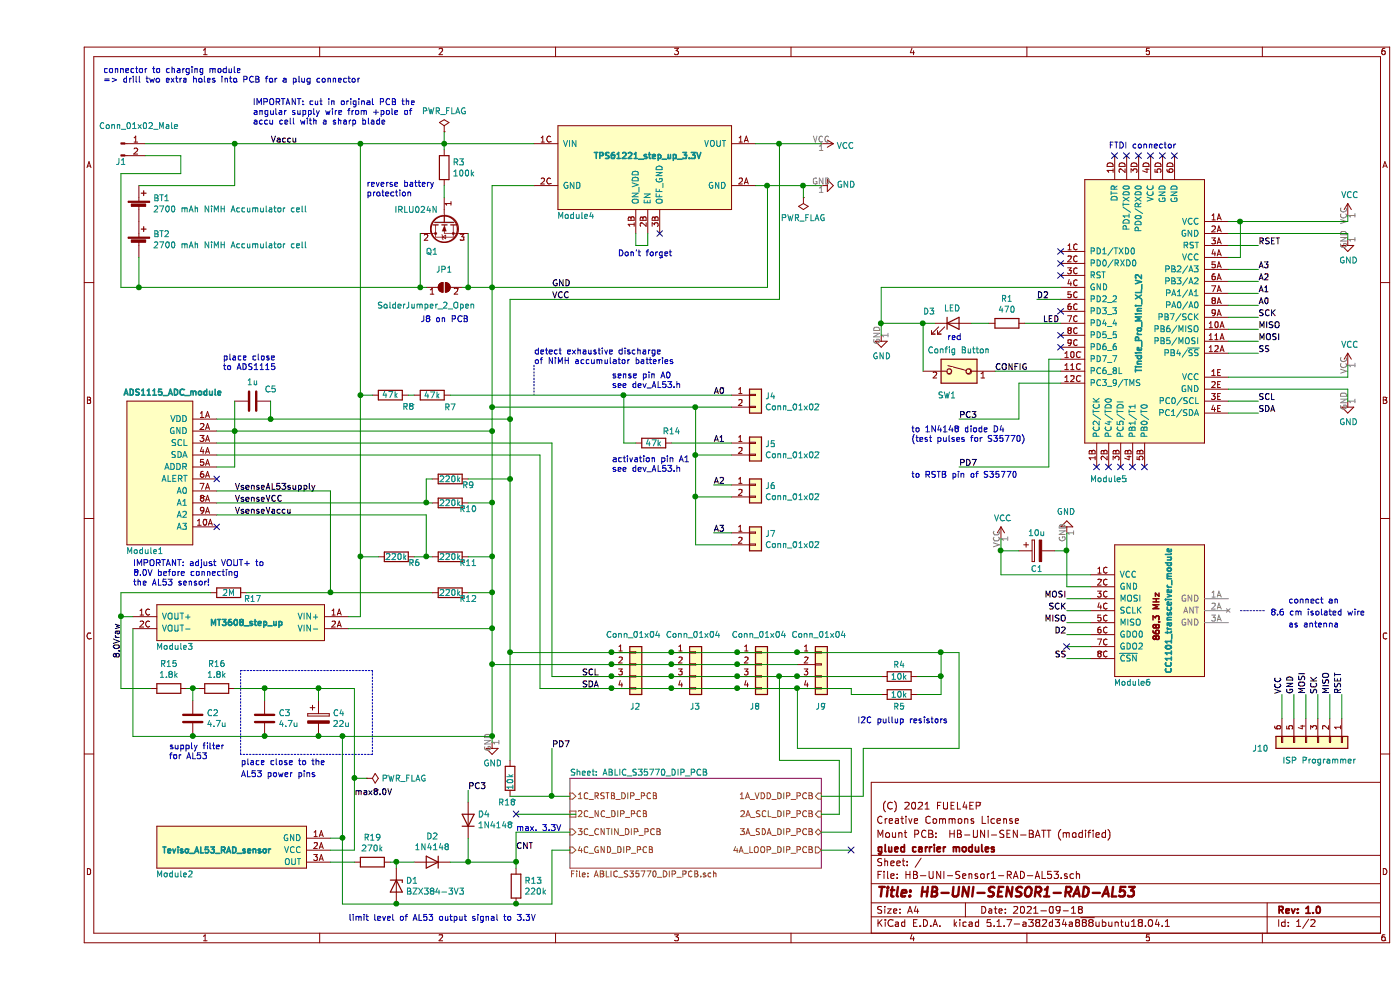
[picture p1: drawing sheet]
EESchema Schematic File Version 4
EELAYER 30 0
EELAYER END
$Descr A4 11693 8268
encoding utf-8
Sheet 1 2
Title "HB-UNI-SENSOR1-RAD-AL53"
Date "2021-09-18"
Rev "1.0"
Comp "glued carrier modules"
Comment1 "Mount PCB:  HB-UNI-SEN-BATT (modified)"
Comment2 "Creative Commons License"
Comment3 " (C) 2021 FUEL4EP"
Comment4 ""
$EndDescr
$Comp
L FUEL4EP:Tindie_Pro_Mini_XL_V2 Module5
U 1 1
P 8750 3700
F 0 "Module5" H 8950 3400 50  0000 C CNN
F 1 "Tindie_Pro_Mini_XL_V2" V 9200 4700 50  0000 C CNB
F 2 "" H 8400 3900 50  0001 C CNN
F 3 "https://www.tindie.com/products/prominimicros/pro-mini-xl-v2-atmega-1284p/" H 8400 3900 50  0001 C CNN
	1    8750 3700
	1    0    0    -1  
$EndComp
$Sheet
S 4450 6500 2100 750 
U 6145C83E
F0 "ABLIC_S35770_DIP_PCB" 50
F1 "ABLIC_S35770_DIP_PCB.sch" 50
F2 "1C_RSTB_DIP_PCB" I L 4450 6650 50 
F3 "2C_NC_DIP_PCB" U L 4450 6800 50 
F4 "3C_CNTIN_DIP_PCB" I L 4450 6950 50 
F5 "4C_GND_DIP_PCB" I L 4450 7100 50 
F6 "1A_VDD_DIP_PCB" I R 6550 6650 50 
F7 "2A_SCL_DIP_PCB" I R 6550 6800 50 
F8 "3A_SDA_DIP_PCB" B R 6550 6950 50 
F9 "4A_LOOP_DIP_PCB" O R 6550 7100 50 
$EndSheet
$Comp
L FUEL4EP:ADS1115_ADC_module Module1
U 1 1
P 750 4550
F 0 "Module1" H 900 4500 50  0000 C CNN
F 1 "ADS1115_ADC_module" H 1133 5824 50  0000 C CNB
F 2 "" H 900 4450 50  0001 C CNN
F 3 "https://www.ti.com/lit/ds/symlink/ads1115.pdf" H 900 4450 50  0001 C CNN
	1    750  4550
	1    0    0    -1  
$EndComp
$Comp
L FUEL4EP:MT3608_step_up Module3
U 1 1
P 2000 5050
F 0 "Module3" H 1150 4700 50  0000 C CNN
F 1 "MT3608_step_up" H 1750 4900 50  0000 C CNB
F 2 "" H 1150 4650 50  0001 C CNN
F 3 "https://www.olimex.com/Products/Breadboarding/BB-PWR-3608/resources/MT3608.pdf" H 1150 4650 50  0001 C CNN
	1    2000 5050
	1    0    0    -1  
$EndComp
$Comp
L FUEL4EP:TPS61221_step_up_3.3V Module4
U 1 1
P 4350 1750
F 0 "Module4" H 4500 1700 50  0000 C CNN
F 1 "TPS61221_step_up_3.3V" H 5100 2200 50  0000 C CNB
F 2 "" H 4500 2600 50  0001 C CNN
F 3 "https://www.ti.com/lit/ds/symlink/tps61221.pdf" H 4500 2600 50  0001 C CNN
	1    4350 1750
	1    0    0    -1  
$EndComp
$Comp
L FUEL4EP:Teviso_AL53_RAD_sensor Module2
U 1 1
P 1000 7250
F 0 "Module2" H 1150 7200 50  0000 C CNN
F 1 "Teviso_AL53_RAD_sensor" H 1500 7400 50  0000 C CNB
F 2 "" H 1050 7200 50  0001 C CNN
F 3 "https://www.teviso.com/file/pdf/al53-data-specification.pdf" H 1050 7200 50  0001 C CNN
	1    1000 7250
	1    0    0    -1  
$EndComp
$Comp
L Connector_Generic:Conn_01x02 J4
U 1 1
P 6000 3300
F 0 "J4" H 6080 3292 50  0000 L CNN
F 1 "Conn_01x02" H 6080 3201 50  0000 L CNN
F 2 "" H 6000 3300 50  0001 C CNN
F 3 "~" H 6000 3300 50  0001 C CNN
	1    6000 3300
	1    0    0    -1  
$EndComp
$Comp
L Connector_Generic:Conn_01x02 J5
U 1 1
P 6000 3700
F 0 "J5" H 6080 3692 50  0000 L CNN
F 1 "Conn_01x02" H 6080 3601 50  0000 L CNN
F 2 "" H 6000 3700 50  0001 C CNN
F 3 "~" H 6000 3700 50  0001 C CNN
	1    6000 3700
	1    0    0    -1  
$EndComp
$Comp
L Connector_Generic:Conn_01x02 J6
U 1 1
P 6000 4050
F 0 "J6" H 6080 4042 50  0000 L CNN
F 1 "Conn_01x02" H 6080 3951 50  0000 L CNN
F 2 "" H 6000 4050 50  0001 C CNN
F 3 "~" H 6000 4050 50  0001 C CNN
	1    6000 4050
	1    0    0    -1  
$EndComp
$Comp
L Connector_Generic:Conn_01x02 J7
U 1 1
P 6000 4450
F 0 "J7" H 6080 4442 50  0000 L CNN
F 1 "Conn_01x02" H 6080 4351 50  0000 L CNN
F 2 "" H 6000 4450 50  0001 C CNN
F 3 "~" H 6000 4450 50  0001 C CNN
	1    6000 4450
	1    0    0    -1  
$EndComp
$Comp
L Connector_Generic:Conn_01x04 J2
U 1 1
P 5000 5550
F 0 "J2" H 4950 5200 50  0000 L CNN
F 1 "Conn_01x04" H 4750 5800 50  0000 L CNN
F 2 "" H 5000 5550 50  0001 C CNN
F 3 "~" H 5000 5550 50  0001 C CNN
	1    5000 5550
	1    0    0    -1  
$EndComp
$Comp
L Connector_Generic:Conn_01x04 J3
U 1 1
P 5500 5550
F 0 "J3" H 5450 5200 50  0000 L CNN
F 1 "Conn_01x04" H 5250 5800 50  0000 L CNN
F 2 "" H 5500 5550 50  0001 C CNN
F 3 "~" H 5500 5550 50  0001 C CNN
	1    5500 5550
	1    0    0    -1  
$EndComp
$Comp
L Connector_Generic:Conn_01x04 J8
U 1 1
P 6050 5550
F 0 "J8" H 5950 5200 50  0000 L CNN
F 1 "Conn_01x04" H 5800 5800 50  0000 L CNN
F 2 "" H 6050 5550 50  0001 C CNN
F 3 "~" H 6050 5550 50  0001 C CNN
	1    6050 5550
	1    0    0    -1  
$EndComp
$Comp
L Connector_Generic:Conn_01x04 J9
U 1 1
P 6550 5550
F 0 "J9" H 6500 5200 50  0000 L CNN
F 1 "Conn_01x04" H 6300 5800 50  0000 L CNN
F 2 "" H 6550 5550 50  0001 C CNN
F 3 "~" H 6550 5550 50  0001 C CNN
	1    6550 5550
	1    0    0    -1  
$EndComp
$Comp
L Device:LED D3
U 1 1
P 7650 2700
F 0 "D3" H 7450 2800 50  0000 C CNN
F 1 "LED" H 7643 2826 50  0000 C CNN
F 2 "" H 7650 2700 50  0001 C CNN
F 3 "~" H 7650 2700 50  0001 C CNN
	1    7650 2700
	1    0    0    -1  
$EndComp
$Comp
L Device:Battery_Cell BT1
U 1 1
P 850 1750
F 0 "BT1" H 968 1846 50  0000 L CNN
F 1 "2700 mAh NiMH Accumulator cell" H 968 1755 50  0000 L CNN
F 2 "" V 850 1810 50  0001 C CNN
F 3 "~" V 850 1810 50  0001 C CNN
	1    850  1750
	1    0    0    -1  
$EndComp
$Comp
L Device:Battery_Cell BT2
U 1 1
P 850 2050
F 0 "BT2" H 968 2146 50  0000 L CNN
F 1 "2700 mAh NiMH Accumulator cell" H 968 2055 50  0000 L CNN
F 2 "" V 850 2110 50  0001 C CNN
F 3 "~" V 850 2110 50  0001 C CNN
	1    850  2050
	1    0    0    -1  
$EndComp
$Comp
L Device:R R1
U 1 1
P 8100 2700
F 0 "R1" V 7893 2700 50  0000 C CNN
F 1 "470" V 7984 2700 50  0000 C CNN
F 2 "" V 8030 2700 50  0001 C CNN
F 3 "~" H 8100 2700 50  0001 C CNN
	1    8100 2700
	0    1    1    0   
$EndComp
Wire Wire Line
	7950 2700 7800 2700
$Comp
L power:GND #PWR0101
U 1 1
P 7050 2800
F 0 "#PWR0101" H 7050 2550 50  0001 C CNN
F 1 "GND" H 7055 2627 50  0000 C CNN
F 2 "" H 7050 2800 50  0001 C CNN
F 3 "" H 7050 2800 50  0001 C CNN
	1    7050 2800
	1    0    0    -1  
$EndComp
Wire Wire Line
	7500 2700 7400 2700
Wire Wire Line
	7050 2700 7050 2800
Text Notes 7600 2850 0    50   ~ 0
red
$Comp
L Switch:SW_DIP_x01 SW1
U 1 1
P 7700 3100
F 0 "SW1" H 7800 2900 50  0000 C CNN
F 1 "Config Button" H 7700 3276 50  0000 C CNN
F 2 "" H 7700 3100 50  0001 C CNN
F 3 "~" H 7700 3100 50  0001 C CNN
	1    7700 3100
	-1   0    0    -1  
$EndComp
Wire Wire Line
	7400 3100 7400 2700
Connection ~ 7400 2700
Wire Wire Line
	7400 2700 7050 2700
Wire Wire Line
	8350 2500 8550 2500
Wire Wire Line
	8550 2700 8250 2700
Wire Wire Line
	8550 3100 8000 3100
Text Label 8000 3100 0    50   ~ 0
CONFIG
Text Label 8400 2700 0    50   ~ 0
LED
Wire Wire Line
	4800 5450 5300 5450
Wire Wire Line
	5850 5450 6350 5450
Wire Wire Line
	5850 5450 5300 5450
Connection ~ 5850 5450
Connection ~ 5300 5450
Wire Wire Line
	4800 5550 5300 5550
Wire Wire Line
	5300 5550 5850 5550
Connection ~ 5300 5550
Wire Wire Line
	5850 5550 6350 5550
Connection ~ 5850 5550
Wire Wire Line
	4800 5650 5300 5650
Wire Wire Line
	5300 5650 5850 5650
Connection ~ 5300 5650
Wire Wire Line
	5850 5650 6200 5650
Connection ~ 5850 5650
Wire Wire Line
	4800 5750 5300 5750
Wire Wire Line
	5300 5750 5850 5750
Connection ~ 5300 5750
Wire Wire Line
	5850 5750 6350 5750
Connection ~ 5850 5750
$Comp
L Connector:Conn_01x02_Male J1
U 1 1
P 700 1200
F 0 "J1" H 700 1050 50  0000 C CNN
F 1 "Conn_01x02_Male" H 850 1350 50  0000 C CNN
F 2 "" H 700 1200 50  0001 C CNN
F 3 "~" H 700 1200 50  0001 C CNN
	1    700  1200
	1    0    0    -1  
$EndComp
Wire Wire Line
	850  2150 850  2400
Wire Wire Line
	850  2400 700  2400
Wire Wire Line
	700  2400 700  1450
Wire Wire Line
	700  1450 1200 1450
Wire Wire Line
	1200 1450 1200 1300
Wire Wire Line
	1200 1300 900  1300
Wire Wire Line
	900  1200 1650 1200
Wire Wire Line
	1650 1550 850  1550
$Comp
L Device:R R4
U 1 1
P 7200 5650
F 0 "R4" V 7100 5650 50  0000 C CNN
F 1 "10k" V 7200 5650 50  0000 C CNN
F 2 "" V 7130 5650 50  0001 C CNN
F 3 "~" H 7200 5650 50  0001 C CNN
	1    7200 5650
	0    1    1    0   
$EndComp
$Comp
L Device:R R5
U 1 1
P 7200 5800
F 0 "R5" V 7300 5800 50  0000 C CNN
F 1 "10k" V 7200 5800 50  0000 C CNN
F 2 "" V 7130 5800 50  0001 C CNN
F 3 "~" H 7200 5800 50  0001 C CNN
	1    7200 5800
	0    1    1    0   
$EndComp
Wire Wire Line
	6350 5750 6800 5750
Wire Wire Line
	6800 5750 6800 5800
Wire Wire Line
	6800 5800 7050 5800
Connection ~ 6350 5750
Wire Wire Line
	6350 5650 7050 5650
Connection ~ 6350 5650
Wire Wire Line
	7350 5800 7550 5800
Wire Wire Line
	7550 5800 7550 5650
Wire Wire Line
	7550 5450 6350 5450
Connection ~ 6350 5450
Wire Wire Line
	7350 5650 7550 5650
Connection ~ 7550 5650
Wire Wire Line
	7550 5650 7550 5450
Text Notes 6850 6050 0    50   ~ 0
I2C pullup resistors
Wire Wire Line
	4800 5650 4300 5650
Connection ~ 4800 5650
Connection ~ 4800 5750
Text Label 4550 5750 0    50   ~ 0
SDA
Text Label 4550 5650 0    50   ~ 0
SCL
$Comp
L power:GND #PWR0102
U 1 1
P 3800 6200
F 0 "#PWR0102" H 3800 5950 50  0001 C CNN
F 1 "GND" H 3805 6027 50  0000 C CNN
F 2 "" H 3800 6200 50  0001 C CNN
F 3 "" H 3800 6200 50  0001 C CNN
	1    3800 6200
	1    0    0    -1  
$EndComp
$Comp
L Device:Q_NMOS_GDS Q1
U 1 1
P 3400 1850
F 0 "Q1" V 3650 1900 50  0000 L CNN
F 1 "IRLU024N" V 3300 1900 50  0000 L CNN
F 2 "" H 3600 1950 50  0001 C CNN
F 3 "~" H 3400 1850 50  0001 C CNN
	1    3400 1850
	0    -1   1    0   
$EndComp
$Comp
L Diode:BZX384-xxx D1
U 1 1
P 3000 7400
F 0 "D1" V 2954 7480 50  0000 L CNN
F 1 "BZX384-3V3" V 3045 7480 50  0000 L CNN
F 2 "Diode_SMD:D_SOD-323" H 3000 7225 50  0001 C CNN
F 3 "https://assets.nexperia.com/documents/data-sheet/BZX384_SERIES.pdf" H 3000 7400 50  0001 C CNN
	1    3000 7400
	0    1    1    0   
$EndComp
$Comp
L Diode:1N4148 D2
U 1 1
P 3300 7200
F 0 "D2" H 3300 7417 50  0000 C CNN
F 1 "1N4148" H 3300 7326 50  0000 C CNN
F 2 "Diode_THT:D_DO-35_SOD27_P7.62mm_Horizontal" H 3300 7025 50  0001 C CNN
F 3 "https://assets.nexperia.com/documents/data-sheet/1N4148_1N4448.pdf" H 3300 7200 50  0001 C CNN
	1    3300 7200
	-1   0    0    -1  
$EndComp
$Comp
L Device:R R15
U 1 1
P 1100 5750
F 0 "R15" V 893 5750 50  0000 C CNN
F 1 "1.8k" V 984 5750 50  0000 C CNN
F 2 "" V 1030 5750 50  0001 C CNN
F 3 "~" H 1100 5750 50  0001 C CNN
	1    1100 5750
	0    1    1    0   
$EndComp
$Comp
L Device:R R16
U 1 1
P 1500 5750
F 0 "R16" V 1293 5750 50  0000 C CNN
F 1 "1.8k" V 1384 5750 50  0000 C CNN
F 2 "" V 1430 5750 50  0001 C CNN
F 3 "~" H 1500 5750 50  0001 C CNN
	1    1500 5750
	0    1    1    0   
$EndComp
$Comp
L Device:C C2
U 1 1
P 1300 6000
F 0 "C2" H 1415 6046 50  0000 L CNN
F 1 "4.7u" H 1415 5955 50  0000 L CNN
F 2 "" H 1338 5850 50  0001 C CNN
F 3 "~" H 1300 6000 50  0001 C CNN
	1    1300 6000
	1    0    0    -1  
$EndComp
$Comp
L Device:C C3
U 1 1
P 1900 6000
F 0 "C3" H 2015 6046 50  0000 L CNN
F 1 "4.7u" H 2015 5955 50  0000 L CNN
F 2 "" H 1938 5850 50  0001 C CNN
F 3 "~" H 1900 6000 50  0001 C CNN
	1    1900 6000
	1    0    0    -1  
$EndComp
$Comp
L Device:CP C4
U 1 1
P 2350 6000
F 0 "C4" H 2468 6046 50  0000 L CNN
F 1 "22u" H 2468 5955 50  0000 L CNN
F 2 "" H 2388 5850 50  0001 C CNN
F 3 "~" H 2350 6000 50  0001 C CNN
	1    2350 6000
	1    0    0    -1  
$EndComp
$Comp
L Device:R R13
U 1 1
P 4000 7400
F 0 "R13" H 4070 7446 50  0000 L CNN
F 1 "220k" H 4070 7355 50  0000 L CNN
F 2 "" V 3930 7400 50  0001 C CNN
F 3 "~" H 4000 7400 50  0001 C CNN
	1    4000 7400
	1    0    0    -1  
$EndComp
Wire Wire Line
	2950 7200 3000 7200
Wire Wire Line
	3000 7250 3000 7200
Connection ~ 3000 7200
Wire Wire Line
	3000 7200 3150 7200
Wire Wire Line
	3450 7200 3600 7200
Wire Wire Line
	4000 7200 4000 6950
Wire Wire Line
	4000 6950 4450 6950
Wire Wire Line
	4000 7250 4000 7200
Connection ~ 4000 7200
Wire Wire Line
	4450 7100 4300 7100
Wire Wire Line
	4300 7100 4300 7550
Wire Wire Line
	4300 7550 4000 7550
Wire Wire Line
	3000 7550 2550 7550
Wire Wire Line
	2550 7550 2550 7000
Wire Wire Line
	2550 7000 2450 7000
Wire Wire Line
	3000 7550 4000 7550
Connection ~ 3000 7550
Connection ~ 4000 7550
$Comp
L Device:R R19
U 1 1
P 2800 7200
F 0 "R19" V 2593 7200 50  0000 C CNN
F 1 "270k" V 2684 7200 50  0000 C CNN
F 2 "" V 2730 7200 50  0001 C CNN
F 3 "~" H 2800 7200 50  0001 C CNN
	1    2800 7200
	0    1    1    0   
$EndComp
Wire Wire Line
	1250 5750 1300 5750
Wire Wire Line
	1300 5850 1300 5750
Connection ~ 1300 5750
Wire Wire Line
	1300 5750 1350 5750
Wire Wire Line
	2550 6150 2350 6150
Connection ~ 2550 7000
Wire Wire Line
	2350 6150 1900 6150
Connection ~ 2350 6150
Wire Wire Line
	1900 6150 1300 6150
Connection ~ 1900 6150
Wire Wire Line
	800  5250 800  6150
Wire Wire Line
	800  6150 1300 6150
Connection ~ 1300 6150
Wire Wire Line
	950  5750 700  5750
Wire Wire Line
	700  5750 700  5150
Wire Wire Line
	700  5150 800  5150
Wire Wire Line
	1650 5750 1900 5750
Wire Wire Line
	1900 5750 1900 5850
Wire Wire Line
	1900 5750 2350 5750
Wire Wire Line
	2350 5750 2350 5850
Connection ~ 1900 5750
Wire Wire Line
	2350 5750 2650 5750
Wire Wire Line
	2650 5750 2650 6500
Wire Wire Line
	2650 7100 2450 7100
Connection ~ 2350 5750
Wire Wire Line
	2650 7200 2450 7200
Wire Notes Line
	2800 5600 2800 6300
Wire Notes Line
	2800 6300 1700 6300
Wire Notes Line
	1700 6300 1700 5600
Wire Notes Line
	1700 5600 2800 5600
Text Notes 1700 6400 0    50   ~ 0
place close to the
Text Notes 1700 6500 0    50   ~ 0
AL53 power pins
Text Notes 4000 6950 0    50   ~ 0
max. 3.3V
Text Notes 800  4900 0    50   ~ 0
IMPORTANT: adjust VOUT+ to\n8.0V before connecting \nthe AL53 sensor!
Text Notes 550  700  0    50   ~ 0
connector to charging module\n=> drill two extra holes into PCB for a plug connector
Text Label 4000 7100 0    50   ~ 0
CNT
Wire Wire Line
	6200 5650 6200 6350
Wire Wire Line
	6200 6350 6700 6350
Wire Wire Line
	6700 6350 6700 6800
Wire Wire Line
	6700 6800 6550 6800
Connection ~ 6200 5650
Wire Wire Line
	6200 5650 6350 5650
Wire Wire Line
	6350 5750 6350 6250
Wire Wire Line
	6350 6250 6800 6250
Wire Wire Line
	6800 6250 6800 6950
Wire Wire Line
	6800 6950 6550 6950
Connection ~ 2550 6150
Wire Wire Line
	7550 5450 7700 5450
Wire Wire Line
	7700 6250 6900 6250
Wire Wire Line
	6900 6250 6900 6650
Wire Wire Line
	6900 6650 6550 6650
Wire Wire Line
	7700 5450 7700 6250
Connection ~ 7550 5450
Wire Wire Line
	4200 5750 4200 3800
Wire Wire Line
	4200 3800 1500 3800
Wire Wire Line
	4200 5750 4800 5750
Wire Wire Line
	4300 5650 4300 3700
Wire Wire Line
	4300 3700 1500 3700
$Comp
L power:VCC #PWR0103
U 1 1
P 6550 1200
F 0 "#PWR0103" H 6550 1050 50  0001 C CNN
F 1 "VCC" V 6565 1328 50  0000 L CNN
F 2 "" H 6550 1200 50  0001 C CNN
F 3 "" H 6550 1200 50  0001 C CNN
	1    6550 1200
	0    1    1    0   
$EndComp
Text Notes 2600 7700 0    50   ~ 0
limit level of AL53 output signal to 3.3V
Text Notes 1100 6350 0    50   ~ 0
supply filter \nfor AL53
Wire Wire Line
	2550 6150 2550 7000
Text Label 2650 6650 0    50   ~ 0
max8.0V
Text Label 10200 3350 0    50   ~ 0
SCL
Text Label 10200 3450 0    50   ~ 0
SDA
Wire Wire Line
	9950 3350 10200 3350
Wire Wire Line
	9950 3450 10200 3450
$Comp
L Connector_Generic:Conn_01x06 J10
U 1 1
P 10700 6200
F 0 "J10" V 10750 5650 50  0000 L CNN
F 1 "ISP Programmer" V 10850 5900 50  0000 L CNN
F 2 "" H 10700 6200 50  0001 C CNN
F 3 "~" H 10700 6200 50  0001 C CNN
	1    10700 6200
	0    1    1    0   
$EndComp
$Comp
L power:VCC #PWR0104
U 1 1
P 10950 3050
F 0 "#PWR0104" H 10950 2900 50  0001 C CNN
F 1 "VCC" H 10965 3223 50  0000 C CNN
F 2 "" H 10950 3050 50  0001 C CNN
F 3 "" H 10950 3050 50  0001 C CNN
	1    10950 3050
	1    0    0    -1  
$EndComp
$Comp
L power:GND #PWR0105
U 1 1
P 10950 3350
F 0 "#PWR0105" H 10950 3100 50  0001 C CNN
F 1 "GND" H 10955 3177 50  0000 C CNN
F 2 "" H 10950 3350 50  0001 C CNN
F 3 "" H 10950 3350 50  0001 C CNN
	1    10950 3350
	1    0    0    -1  
$EndComp
Wire Wire Line
	10950 3150 10950 3050
Wire Wire Line
	9950 3150 10950 3150
Wire Wire Line
	10950 3250 10950 3350
Wire Wire Line
	9950 3250 10950 3250
$Comp
L power:VCC #PWR0107
U 1 1
P 10950 1800
F 0 "#PWR0107" H 10950 1650 50  0001 C CNN
F 1 "VCC" H 10965 1973 50  0000 C CNN
F 2 "" H 10950 1800 50  0001 C CNN
F 3 "" H 10950 1800 50  0001 C CNN
	1    10950 1800
	1    0    0    -1  
$EndComp
$Comp
L power:GND #PWR0108
U 1 1
P 10950 2000
F 0 "#PWR0108" H 10950 1750 50  0001 C CNN
F 1 "GND" H 10955 1827 50  0000 C CNN
F 2 "" H 10950 2000 50  0001 C CNN
F 3 "" H 10950 2000 50  0001 C CNN
	1    10950 2000
	1    0    0    -1  
$EndComp
Wire Wire Line
	9950 1850 10050 1850
Wire Wire Line
	10950 1850 10950 1800
Wire Wire Line
	10950 1950 10950 2000
Wire Wire Line
	9950 2150 10050 2150
Wire Wire Line
	10050 2150 10050 1850
Connection ~ 10050 1850
Wire Wire Line
	10050 1850 10950 1850
Text Notes 8950 1250 0    50   ~ 0
FTDI connector
Wire Wire Line
	8550 2400 7050 2400
Wire Wire Line
	7050 2400 7050 2700
Connection ~ 7050 2700
$Comp
L power:GND #PWR0109
U 1 1
P 6550 1550
F 0 "#PWR0109" H 6550 1300 50  0001 C CNN
F 1 "GND" V 6555 1422 50  0000 R CNN
F 2 "" H 6550 1550 50  0001 C CNN
F 3 "" H 6550 1550 50  0001 C CNN
	1    6550 1550
	0    -1   -1   0   
$EndComp
Wire Wire Line
	5100 1950 5100 2050
Wire Wire Line
	5100 2050 5000 2050
Wire Wire Line
	5000 2050 5000 1950
Text Notes 4850 2150 0    50   ~ 0
Don't forget
Wire Wire Line
	1500 3900 1650 3900
Wire Wire Line
	1650 3900 1650 3600
Connection ~ 1650 3600
NoConn ~ 1500 4000
NoConn ~ 1500 4400
NoConn ~ 9050 3900
NoConn ~ 9150 3900
NoConn ~ 9250 3900
NoConn ~ 9000 1300
NoConn ~ 9100 1300
NoConn ~ 9200 1300
NoConn ~ 9300 1300
NoConn ~ 9400 1300
NoConn ~ 9500 1300
$Comp
L Device:R R3
U 1 1
P 3400 1400
F 0 "R3" H 3470 1446 50  0000 L CNN
F 1 "100k" H 3470 1355 50  0000 L CNN
F 2 "" V 3330 1400 50  0001 C CNN
F 3 "~" H 3400 1400 50  0001 C CNN
	1    3400 1400
	1    0    0    -1  
$EndComp
$Comp
L Jumper:SolderJumper_2_Open JP1
U 1 1
P 3400 2400
F 0 "JP1" H 3400 2550 50  0000 C CNN
F 1 "SolderJumper_2_Open" H 3250 2250 50  0000 C CNN
F 2 "" H 3400 2400 50  0001 C CNN
F 3 "~" H 3400 2400 50  0001 C CNN
	1    3400 2400
	1    0    0    -1  
$EndComp
Wire Wire Line
	850  2400 3200 2400
Connection ~ 850  2400
Wire Wire Line
	3200 2400 3200 1950
Connection ~ 3200 2400
Wire Wire Line
	3200 2400 3250 2400
Text Label 4300 2400 0    50   ~ 0
GND
Wire Wire Line
	3600 1950 3600 2400
Connection ~ 3600 2400
Wire Wire Line
	3600 2400 3550 2400
Wire Wire Line
	4150 1200 3400 1200
Wire Wire Line
	3400 1200 3400 1250
Wire Wire Line
	3400 1550 3400 1650
$Comp
L power:PWR_FLAG #FLG0101
U 1 1
P 3400 1100
F 0 "#FLG0101" H 3400 1175 50  0001 C CNN
F 1 "PWR_FLAG" H 3400 1273 50  0000 C CNN
F 2 "" H 3400 1100 50  0001 C CNN
F 3 "~" H 3400 1100 50  0001 C CNN
	1    3400 1100
	1    0    0    -1  
$EndComp
Wire Wire Line
	3400 1100 3400 1200
Connection ~ 3400 1200
Connection ~ 1650 1200
Wire Wire Line
	1650 1200 1650 1550
Text Label 1950 1200 0    50   ~ 0
Vaccu
Text Notes 2750 1650 0    50   ~ 0
reverse battery\nprotection\n
Wire Wire Line
	2600 5150 2700 5150
Wire Wire Line
	2700 5150 2700 4650
Text Label 700  5500 1    50   ~ 0
8.0Vraw
Wire Wire Line
	6000 1550 6100 1550
Wire Wire Line
	6000 1200 6200 1200
Wire Wire Line
	3800 6200 3800 6150
Wire Wire Line
	3800 5550 4800 5550
Connection ~ 4800 5550
Connection ~ 3800 6150
Wire Wire Line
	3800 6150 3800 5550
Connection ~ 700  5150
Wire Wire Line
	6100 2400 6100 1550
Connection ~ 6100 1550
Wire Wire Line
	6100 1550 6400 1550
Wire Wire Line
	6200 2500 6200 1200
Connection ~ 6200 1200
Wire Wire Line
	3600 2400 3800 2400
Wire Wire Line
	2550 6150 3800 6150
Wire Wire Line
	4800 5450 3950 5450
Wire Wire Line
	3950 2500 6200 2500
Connection ~ 4800 5450
Wire Wire Line
	3800 5550 3800 5250
Wire Wire Line
	2600 5250 3800 5250
Connection ~ 3800 5550
Wire Wire Line
	3800 5250 3800 4950
Wire Wire Line
	1650 3600 3800 3600
Connection ~ 3800 5250
Wire Wire Line
	1500 3500 1950 3500
Connection ~ 3950 3500
Wire Wire Line
	3950 3500 3950 2500
Wire Wire Line
	3800 3600 3800 3400
Connection ~ 3800 3600
Connection ~ 3800 2400
Wire Wire Line
	3800 2400 6100 2400
Wire Wire Line
	4150 1550 3800 1550
Wire Wire Line
	3800 1550 3800 2400
Text Label 4300 2500 0    50   ~ 0
VCC
Text Notes 1800 1050 0    50   ~ 0
IMPORTANT: cut in original PCB the\nangular supply wire from +pole of\naccu cell with a sharp blade
Wire Wire Line
	5800 3400 5500 3400
Connection ~ 3800 3400
Wire Wire Line
	3800 3400 3800 2400
Wire Wire Line
	5800 3800 5500 3800
Wire Wire Line
	5500 3800 5500 3400
Connection ~ 5500 3400
Wire Wire Line
	5500 3400 3800 3400
Wire Wire Line
	5800 4150 5500 4150
Wire Wire Line
	5500 4150 5500 3800
Connection ~ 5500 3800
Wire Wire Line
	5800 4550 5500 4550
Wire Wire Line
	5500 4550 5500 4150
Connection ~ 5500 4150
Wire Wire Line
	5800 4050 5650 4050
Wire Wire Line
	5800 4450 5650 4450
Wire Wire Line
	9950 2250 10200 2250
Wire Wire Line
	9950 2350 10200 2350
Wire Wire Line
	9950 2450 10200 2450
Text Label 10200 2250 0    50   ~ 0
A3
Text Label 10200 2350 0    50   ~ 0
A2
Text Label 10200 2450 0    50   ~ 0
A1
Text Label 5650 3300 0    50   ~ 0
A0
Text Label 5650 3700 0    50   ~ 0
A1
Text Label 5650 4050 0    50   ~ 0
A2
Text Label 5650 4450 0    50   ~ 0
A3
$Comp
L Device:R R17
U 1 1
P 1600 4950
F 0 "R17" V 1650 5150 50  0000 C CNN
F 1 "2M" V 1600 4950 50  0000 C CNN
F 2 "" V 1530 4950 50  0001 C CNN
F 3 "~" H 1600 4950 50  0001 C CNN
	1    1600 4950
	0    1    1    0   
$EndComp
$Comp
L Device:R R12
U 1 1
P 3450 4950
F 0 "R12" V 3500 5100 50  0000 C CNN
F 1 "220k" V 3450 4950 50  0000 C CNN
F 2 "" V 3380 4950 50  0001 C CNN
F 3 "~" H 3450 4950 50  0001 C CNN
	1    3450 4950
	0    1    1    0   
$EndComp
$Comp
L Device:R R6
U 1 1
P 3000 4650
F 0 "R6" V 3050 4800 50  0000 C CNN
F 1 "220k" V 3000 4650 50  0000 C CNN
F 2 "" V 2930 4650 50  0001 C CNN
F 3 "~" H 3000 4650 50  0001 C CNN
	1    3000 4650
	0    1    1    0   
$EndComp
$Comp
L Device:R R11
U 1 1
P 3450 4650
F 0 "R11" V 3500 4800 50  0000 C CNN
F 1 "220k" V 3450 4650 50  0000 C CNN
F 2 "" V 3380 4650 50  0001 C CNN
F 3 "~" H 3450 4650 50  0001 C CNN
	1    3450 4650
	0    1    1    0   
$EndComp
Connection ~ 3800 4650
Wire Wire Line
	3800 4650 3800 4200
Wire Wire Line
	3600 4650 3800 4650
Wire Wire Line
	3600 4950 3800 4950
Connection ~ 3800 4950
Wire Wire Line
	3800 4950 3800 4650
Wire Wire Line
	1450 4950 700  4950
Wire Wire Line
	700  4950 700  5150
Wire Wire Line
	3300 4650 3250 4650
Wire Wire Line
	2850 4650 2700 4650
Connection ~ 2700 4650
$Comp
L Device:R R9
U 1 1
P 3450 4000
F 0 "R9" V 3500 4150 50  0000 C CNN
F 1 "220k" V 3450 4000 50  0000 C CNN
F 2 "" V 3380 4000 50  0001 C CNN
F 3 "~" H 3450 4000 50  0001 C CNN
	1    3450 4000
	0    1    1    0   
$EndComp
$Comp
L Device:R R10
U 1 1
P 3450 4200
F 0 "R10" V 3500 4350 50  0000 C CNN
F 1 "220k" V 3450 4200 50  0000 C CNN
F 2 "" V 3380 4200 50  0001 C CNN
F 3 "~" H 3450 4200 50  0001 C CNN
	1    3450 4200
	0    1    1    0   
$EndComp
Wire Wire Line
	3600 4200 3800 4200
Connection ~ 3800 4200
Wire Wire Line
	3800 4200 3800 3600
Wire Wire Line
	3600 4000 3950 4000
Wire Wire Line
	3950 3500 3950 4000
Connection ~ 3950 4000
Wire Wire Line
	3950 4000 3950 5450
Wire Wire Line
	3300 4000 3250 4000
$Comp
L Device:C C5
U 1 1
P 1800 3350
F 0 "C5" V 1700 3500 50  0000 C CNN
F 1 "1u" V 1639 3350 50  0000 C CNN
F 2 "" H 1838 3200 50  0001 C CNN
F 3 "~" H 1800 3350 50  0001 C CNN
	1    1800 3350
	0    1    1    0   
$EndComp
Wire Wire Line
	1650 3350 1650 3600
Wire Wire Line
	1950 3350 1950 3500
Wire Wire Line
	1500 3600 1650 3600
Connection ~ 1950 3500
Wire Wire Line
	1950 3500 3950 3500
Text Notes 1550 3100 0    50   ~ 0
place close\nto ADS1115
Wire Wire Line
	1500 4300 3250 4300
Wire Wire Line
	3250 4300 3250 4650
Connection ~ 3250 4650
Wire Wire Line
	3250 4650 3150 4650
Wire Wire Line
	1500 4200 3250 4200
Wire Wire Line
	3250 4000 3250 4200
Connection ~ 3250 4200
Wire Wire Line
	3250 4200 3300 4200
Text Label 1650 4100 0    50   ~ 0
VsenseAL53supply
Text Label 1650 4200 0    50   ~ 0
VsenseVCC
Text Label 1650 4300 0    50   ~ 0
VsenseVaccu
Wire Wire Line
	1750 4950 2450 4950
Wire Wire Line
	2450 4100 2450 4950
Wire Wire Line
	1500 4100 2450 4100
Connection ~ 2450 4950
Wire Wire Line
	2450 4950 3300 4950
Wire Wire Line
	1650 1200 2700 1200
Connection ~ 2700 1200
Wire Wire Line
	2700 1200 3400 1200
$Comp
L Device:R R8
U 1 1
P 2950 3300
F 0 "R8" V 2850 3150 50  0000 C CNN
F 1 "47k" V 2950 3300 50  0000 C CNN
F 2 "" V 2880 3300 50  0001 C CNN
F 3 "~" H 2950 3300 50  0001 C CNN
	1    2950 3300
	0    -1   -1   0   
$EndComp
$Comp
L Device:R R14
U 1 1
P 5150 3700
F 0 "R14" V 5050 3850 50  0000 C CNN
F 1 "47k" V 5150 3700 50  0000 C CNN
F 2 "" V 5080 3700 50  0001 C CNN
F 3 "~" H 5150 3700 50  0001 C CNN
	1    5150 3700
	0    1    1    0   
$EndComp
$Comp
L Device:R R7
U 1 1
P 3300 3300
F 0 "R7" V 3400 3450 50  0000 C CNN
F 1 "47k" V 3300 3300 50  0000 C CNN
F 2 "" V 3230 3300 50  0001 C CNN
F 3 "~" H 3300 3300 50  0001 C CNN
	1    3300 3300
	0    1    1    0   
$EndComp
Wire Wire Line
	4900 3300 5800 3300
Wire Wire Line
	5300 3700 5800 3700
Wire Wire Line
	5000 3700 4900 3700
Wire Wire Line
	4900 3700 4900 3300
Wire Wire Line
	3100 3300 3150 3300
Wire Wire Line
	2700 1200 2700 3300
Wire Wire Line
	2800 3300 2700 3300
Connection ~ 2700 3300
Wire Wire Line
	2700 3300 2700 4650
Wire Wire Line
	4900 3300 3450 3300
Connection ~ 4900 3300
Text Notes 4800 3950 0    50   ~ 0
activation pin A1\nsee dev_AL53.h
Text Notes 4800 3250 0    50   ~ 0
sense pin A0\nsee dev_AL53.h
Text Notes 4150 3050 0    50   ~ 0
detect exhaustive discharge\nof NiMH accumulator batteries
Wire Notes Line
	4150 3050 4150 3300
$Comp
L power:GND #PWR0110
U 1 1
P 8600 4450
F 0 "#PWR0110" H 8600 4200 50  0001 C CNN
F 1 "GND" H 8605 4277 50  0000 C CNN
F 2 "" H 8600 4450 50  0001 C CNN
F 3 "" H 8600 4450 50  0001 C CNN
	1    8600 4450
	-1   0    0    1   
$EndComp
$Comp
L Device:CP C1
U 1 1
P 8350 4600
F 0 "C1" V 8500 4600 50  0000 C CNN
F 1 "10u" V 8200 4600 50  0000 C CNN
F 2 "" H 8388 4450 50  0001 C CNN
F 3 "~" H 8350 4600 50  0001 C CNN
	1    8350 4600
	0    -1   1    0   
$EndComp
Wire Wire Line
	6200 1200 6550 1200
Text Notes 10300 5150 0    50   ~ 0
8.6 cm isolated wire
NoConn ~ 5200 1950
Wire Wire Line
	10950 1950 9950 1950
$Comp
L power:PWR_FLAG #FLG0102
U 1 1
P 6400 1650
F 0 "#FLG0102" H 6400 1725 50  0001 C CNN
F 1 "PWR_FLAG" H 6400 1823 50  0000 C CNN
F 2 "" H 6400 1650 50  0001 C CNN
F 3 "~" H 6400 1650 50  0001 C CNN
	1    6400 1650
	1    0    0    1   
$EndComp
Wire Wire Line
	6400 1650 6400 1550
Connection ~ 6400 1550
Wire Wire Line
	6400 1550 6550 1550
$Comp
L power:PWR_FLAG #FLG0103
U 1 1
P 2750 6500
F 0 "#FLG0103" H 2750 6575 50  0001 C CNN
F 1 "PWR_FLAG" V 2750 6628 50  0000 L CNN
F 2 "" H 2750 6500 50  0001 C CNN
F 3 "~" H 2750 6500 50  0001 C CNN
	1    2750 6500
	0    1    1    0   
$EndComp
Wire Wire Line
	2750 6500 2650 6500
Connection ~ 2650 6500
Wire Wire Line
	2650 6500 2650 7100
Wire Wire Line
	6550 7100 6800 7100
Wire Wire Line
	4500 6800 4000 6800
NoConn ~ 6800 7100
$Comp
L Diode:1N4148 D4
U 1 1
P 3600 6850
F 0 "D4" V 3646 6770 50  0000 R CNN
F 1 "1N4148" V 3555 6770 50  0000 R CNN
F 2 "Diode_THT:D_DO-35_SOD27_P7.62mm_Horizontal" H 3600 6675 50  0001 C CNN
F 3 "https://assets.nexperia.com/documents/data-sheet/1N4148_1N4448.pdf" H 3600 6850 50  0001 C CNN
	1    3600 6850
	0    -1   -1   0   
$EndComp
Wire Wire Line
	3600 7000 3600 7200
Connection ~ 3600 7200
Wire Wire Line
	3600 7200 4000 7200
Wire Wire Line
	8550 3200 8200 3200
Wire Wire Line
	8200 3200 8200 3500
Wire Wire Line
	8200 3500 7700 3500
Text Label 7700 3500 0    50   ~ 0
PC3
Text Notes 7300 3700 0    50   ~ 0
to 1N4148 diode D4\n(test pulses for S35770)
Wire Wire Line
	3600 6700 3600 6600
Text Label 3600 6600 0    50   ~ 0
PC3
$Comp
L Device:R R18
U 1 1
P 3950 6500
F 0 "R18" H 3850 6300 50  0000 L CNN
F 1 "10k" V 3950 6400 50  0000 L CNN
F 2 "" V 3880 6500 50  0001 C CNN
F 3 "~" H 3950 6500 50  0001 C CNN
	1    3950 6500
	1    0    0    -1  
$EndComp
Wire Wire Line
	3950 6650 4300 6650
Connection ~ 3950 5450
Wire Wire Line
	8450 3000 8450 3900
Wire Wire Line
	8450 3900 7700 3900
Text Label 7700 3900 0    50   ~ 0
PD7
Text Notes 7300 4000 0    50   ~ 0
to RSTB pin of S35770
Wire Wire Line
	3950 5450 3950 6350
Wire Wire Line
	4300 6650 4300 6250
Connection ~ 4300 6650
Wire Wire Line
	4300 6650 4450 6650
Wire Wire Line
	8450 3000 8550 3000
Text Label 4300 6250 0    50   ~ 0
PD7
NoConn ~ 4000 6800
Text Notes 3200 2700 0    50   ~ 0
J8 on PCB
Text Notes 10450 5250 0    50   ~ 0
as antenna
Text Notes 10450 5050 0    50   ~ 0
connect an
Text Label 8350 2500 0    50   ~ 0
D2
Wire Wire Line
	9950 2550 10200 2550
Wire Wire Line
	9950 2650 10200 2650
Wire Wire Line
	9950 2750 10200 2750
Wire Wire Line
	9950 2850 10200 2850
Wire Wire Line
	9950 2950 10200 2950
Text Label 10200 2550 0    50   ~ 0
A0
Text Label 10200 2650 0    50   ~ 0
SCK
Text Label 10200 2750 0    50   ~ 0
MISO
Text Label 10200 2850 0    50   ~ 0
MOSI
Text Label 10200 2950 0    50   ~ 0
SS
$Comp
L FUEL4EP:CC1101_transceiver_module Module6
U 1 1
P 9000 5650
F 0 "Module6" H 9150 5600 50  0000 C CNN
F 1 "CC1101_transceiver_module" V 9450 6200 50  0000 C CNB
F 2 "" H 9200 5550 50  0001 C CNN
F 3 "https://www.ti.com/lit/ds/symlink/cc1101.pdf" H 9200 5550 50  0001 C CNN
	1    9000 5650
	1    0    0    -1  
$EndComp
Wire Notes Line
	10050 5100 10250 5100
Wire Wire Line
	10400 6000 10400 5800
Wire Wire Line
	10500 6000 10500 5800
Wire Wire Line
	10600 6000 10600 5800
Wire Wire Line
	10700 6000 10700 5800
Wire Wire Line
	10800 6000 10800 5800
Wire Wire Line
	10900 6000 10900 5800
Wire Wire Line
	8800 4900 8600 4900
Wire Wire Line
	8800 5000 8600 5000
Wire Wire Line
	8800 5100 8600 5100
Wire Wire Line
	8800 5200 8600 5200
Wire Wire Line
	8800 5300 8600 5300
Wire Wire Line
	9950 2050 10200 2050
Text Label 10400 5800 1    50   ~ 0
VCC
Text Label 10500 5800 1    50   ~ 0
GND
Text Label 10600 5800 1    50   ~ 0
MOSI
Text Label 10700 5800 1    50   ~ 0
SCK
Text Label 10800 5800 1    50   ~ 0
MISO
Text Label 10900 5800 1    50   ~ 0
RSET
Text Label 10200 2050 0    50   ~ 0
RSET
Wire Wire Line
	8800 5400 8600 5400
Wire Wire Line
	8800 5500 8600 5500
$Comp
L power:VCC #PWR0111
U 1 1
P 8050 4500
F 0 "#PWR0111" H 8050 4350 50  0001 C CNN
F 1 "VCC" H 8065 4673 50  0000 C CNN
F 2 "" H 8050 4500 50  0001 C CNN
F 3 "" H 8050 4500 50  0001 C CNN
	1    8050 4500
	1    0    0    -1  
$EndComp
Text Label 8600 5500 2    50   ~ 0
SS
Text Label 8600 5300 2    50   ~ 0
D2
Text Label 8600 5200 2    50   ~ 0
MISO
Text Label 8600 5100 2    50   ~ 0
SCK
Text Label 8600 5000 2    50   ~ 0
MOSI
Wire Wire Line
	8050 4800 8050 4600
Wire Wire Line
	8050 4800 8800 4800
Wire Wire Line
	8200 4600 8050 4600
Connection ~ 8050 4600
Wire Wire Line
	8050 4600 8050 4500
Wire Wire Line
	8600 4900 8600 4600
Wire Wire Line
	8600 4600 8500 4600
Connection ~ 8600 4600
Wire Wire Line
	8600 4600 8600 4450
NoConn ~ 8600 5400
NoConn ~ 8550 2100
NoConn ~ 8550 2200
NoConn ~ 8550 2300
NoConn ~ 8550 2600
NoConn ~ 8550 2800
NoConn ~ 8550 2900
NoConn ~ 8850 3900
NoConn ~ 8950 3900
$EndSCHEMATC
